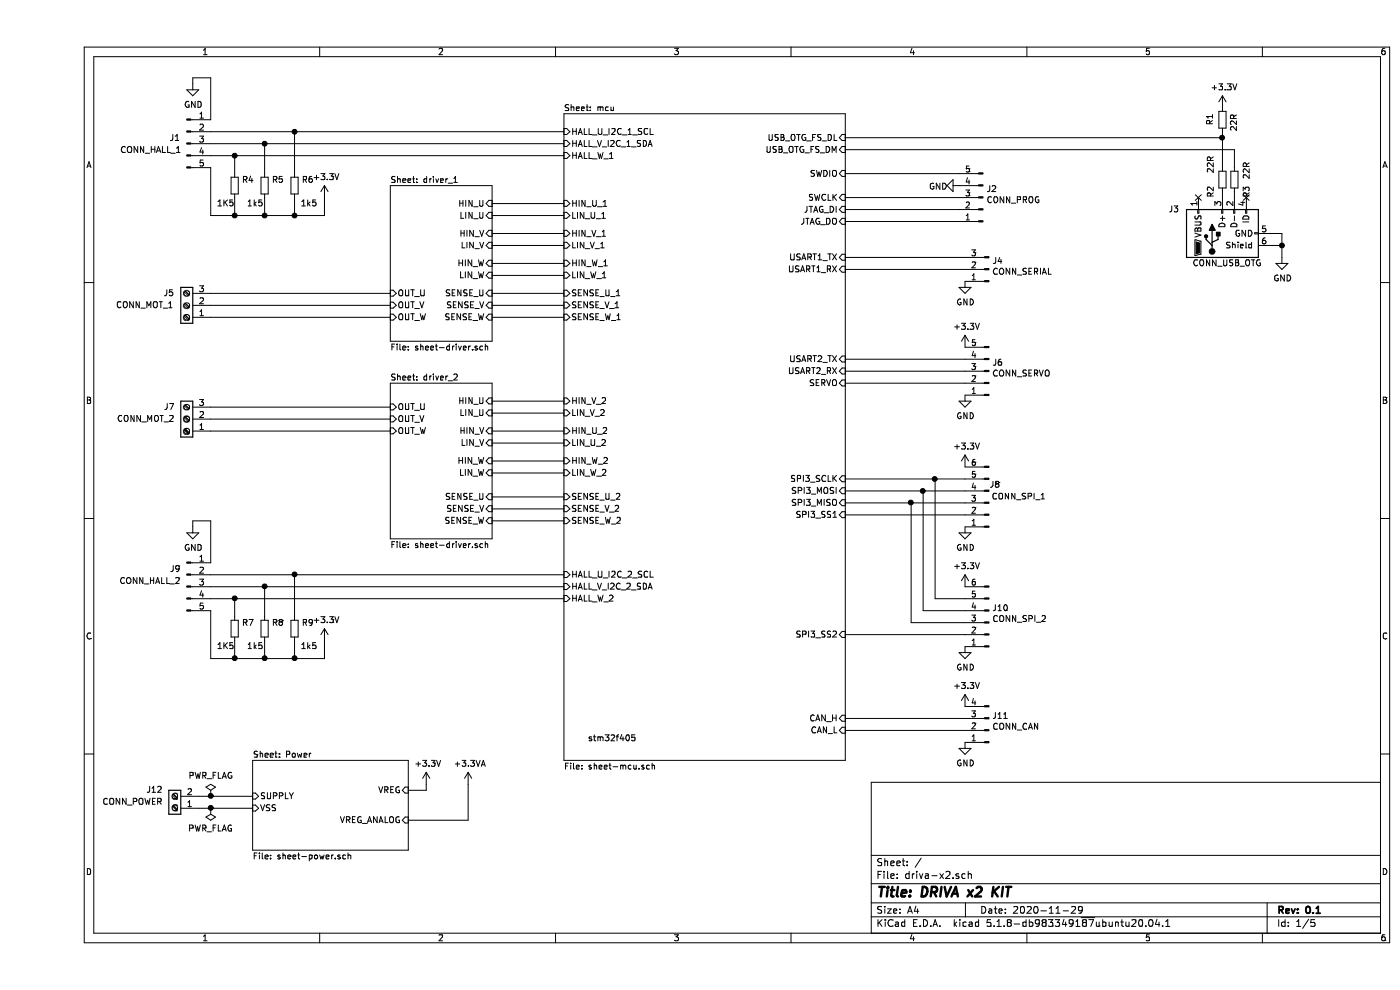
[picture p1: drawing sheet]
EESchema Schematic File Version 4
EELAYER 30 0
EELAYER END
$Descr A4 11693 8268
encoding utf-8
Sheet 1 5
Title "DRIVA x2 KIT"
Date "2020-11-29"
Rev "0.1"
Comp ""
Comment1 ""
Comment2 ""
Comment3 ""
Comment4 ""
$EndDescr
$Comp
L Connector:Screw_Terminal_01x03 J5
U 1 1
P 1250 2550
F 0 "J5" H 1400 2450 50  0000 C CNN
F 1 "CONN_MOT_1" H 1600 2550 50  0000 C CNN
F 2 "" H 1250 2550 50  0001 C CNN
F 3 "~" H 1250 2550 50  0001 C CNN
	1    1250 2550
	-1   0    0    1   
$EndComp
$Comp
L Connector:Screw_Terminal_01x03 J7
U 1 1
P 1250 3500
F 0 "J7" H 1350 3400 50  0000 L CNN
F 1 "CONN_MOT_2" H 1350 3500 50  0000 L CNN
F 2 "" H 1250 3500 50  0001 C CNN
F 3 "~" H 1250 3500 50  0001 C CNN
	1    1250 3500
	-1   0    0    1   
$EndComp
$Comp
L Connector:Conn_01x06_Male J10
U 1 1
P 7950 5200
F 0 "J10" H 7922 5082 50  0000 R CNN
F 1 "CONN_SPI_2" H 7922 5173 50  0000 R CNN
F 2 "" H 7950 5200 50  0001 C CNN
F 3 "~" H 7950 5200 50  0001 C CNN
	1    7950 5200
	-1   0    0    1   
$EndComp
$Comp
L Connector:Conn_01x06_Male J8
U 1 1
P 7950 4200
F 0 "J8" H 7900 4050 50  0000 C CNN
F 1 "CONN_SPI_1" H 7700 4150 50  0000 C CNN
F 2 "" H 7950 4200 50  0001 C CNN
F 3 "~" H 7950 4200 50  0001 C CNN
	1    7950 4200
	-1   0    0    1   
$EndComp
$Comp
L Connector:Conn_01x05_Male J1
U 1 1
P 1250 1200
F 0 "J1" H 1150 1250 50  0000 C CNN
F 1 "CONN_HALL_1" H 950 1150 50  0000 C CNN
F 2 "" H 1250 1200 50  0001 C CNN
F 3 "~" H 1250 1200 50  0001 C CNN
	1    1250 1200
	1    0    0    -1  
$EndComp
$Comp
L Connector:Conn_01x05_Male J9
U 1 1
P 1250 4900
F 0 "J9" H 1200 5050 50  0000 R CNN
F 1 "CONN_HALL_2" H 1200 4950 50  0000 R CNN
F 2 "" H 1250 4900 50  0001 C CNN
F 3 "~" H 1250 4900 50  0001 C CNN
	1    1250 4900
	1    0    0    -1  
$EndComp
$Comp
L power:GND #PWR01
U 1 1
P 1300 700
F 0 "#PWR01" H 1300 450 50  0001 C CNN
F 1 "GND" H 1305 527 50  0000 C CNN
F 2 "" H 1300 700 50  0001 C CNN
F 3 "" H 1300 700 50  0001 C CNN
	1    1300 700 
	1    0    0    -1  
$EndComp
$Comp
L power:GND #PWR011
U 1 1
P 7750 4400
F 0 "#PWR011" H 7750 4150 50  0001 C CNN
F 1 "GND" H 7755 4227 50  0000 C CNN
F 2 "" H 7750 4400 50  0001 C CNN
F 3 "" H 7750 4400 50  0001 C CNN
	1    7750 4400
	1    0    0    -1  
$EndComp
$Comp
L power:+3.3V #PWR09
U 1 1
P 7750 3900
F 0 "#PWR09" H 7750 3750 50  0001 C CNN
F 1 "+3.3V" H 7765 4073 50  0000 C CNN
F 2 "" H 7750 3900 50  0001 C CNN
F 3 "" H 7750 3900 50  0001 C CNN
	1    7750 3900
	1    0    0    -1  
$EndComp
$Comp
L power:GND #PWR010
U 1 1
P 1300 4400
F 0 "#PWR010" H 1300 4150 50  0001 C CNN
F 1 "GND" H 1305 4227 50  0000 C CNN
F 2 "" H 1300 4400 50  0001 C CNN
F 3 "" H 1300 4400 50  0001 C CNN
	1    1300 4400
	1    0    0    -1  
$EndComp
$Comp
L power:GND #PWR06
U 1 1
P 7750 2350
F 0 "#PWR06" H 7750 2100 50  0001 C CNN
F 1 "GND" H 7755 2177 50  0000 C CNN
F 2 "" H 7750 2350 50  0001 C CNN
F 3 "" H 7750 2350 50  0001 C CNN
	1    7750 2350
	1    0    0    -1  
$EndComp
$Comp
L power:GND #PWR03
U 1 1
P 7700 1550
F 0 "#PWR03" H 7700 1300 50  0001 C CNN
F 1 "GND" V 7705 1377 50  0000 C CNN
F 2 "" H 7700 1550 50  0001 C CNN
F 3 "" H 7700 1550 50  0001 C CNN
	1    7700 1550
	0    1    1    0   
$EndComp
$Comp
L power:GND #PWR014
U 1 1
P 7750 5400
F 0 "#PWR014" H 7750 5150 50  0001 C CNN
F 1 "GND" H 7755 5227 50  0000 C CNN
F 2 "" H 7750 5400 50  0001 C CNN
F 3 "" H 7750 5400 50  0001 C CNN
	1    7750 5400
	1    0    0    -1  
$EndComp
$Comp
L power:+3.3V #PWR012
U 1 1
P 7750 4900
F 0 "#PWR012" H 7750 4750 50  0001 C CNN
F 1 "+3.3V" H 7765 5073 50  0000 C CNN
F 2 "" H 7750 4900 50  0001 C CNN
F 3 "" H 7750 4900 50  0001 C CNN
	1    7750 4900
	1    0    0    -1  
$EndComp
$Comp
L power:+3.3V #PWR013
U 1 1
P 2400 5350
F 0 "#PWR013" H 2400 5200 50  0001 C CNN
F 1 "+3.3V" H 2415 5523 50  0000 C CNN
F 2 "" H 2400 5350 50  0001 C CNN
F 3 "" H 2400 5350 50  0001 C CNN
	1    2400 5350
	1    0    0    -1  
$EndComp
$Comp
L Device:R_Small R9
U 1 1
P 2150 5250
F 0 "R9" H 2091 5204 50  0000 R CNN
F 1 "1k5" H 2100 5400 50  0000 R CNN
F 2 "Resistor_SMD:R_0402_1005Metric" H 2150 5250 50  0001 C CNN
F 3 "~" H 2150 5250 50  0001 C CNN
	1    2150 5250
	-1   0    0    1   
$EndComp
$Comp
L Device:R_Small R8
U 1 1
P 1900 5250
F 0 "R8" H 1841 5204 50  0000 R CNN
F 1 "1k5" H 2050 5400 50  0000 R CNN
F 2 "Resistor_SMD:R_0402_1005Metric" H 1900 5250 50  0001 C CNN
F 3 "~" H 1900 5250 50  0001 C CNN
	1    1900 5250
	-1   0    0    1   
$EndComp
$Comp
L Device:R_Small R7
U 1 1
P 1650 5250
F 0 "R7" H 1591 5204 50  0000 R CNN
F 1 "1K5" H 1800 5400 50  0000 R CNN
F 2 "Resistor_SMD:R_0402_1005Metric" H 1650 5250 50  0001 C CNN
F 3 "~" H 1650 5250 50  0001 C CNN
	1    1650 5250
	-1   0    0    1   
$EndComp
$Sheet
S 2950 3200 850  1300
U 5FC11FE9
F0 "driver_2" 50
F1 "sheet-driver.sch" 50
F2 "LIN_U" I R 3800 3450 50 
F3 "HIN_U" I R 3800 3350 50 
F4 "OUT_U" I L 2950 3400 50 
F5 "SENSE_U" I R 3800 4150 50 
F6 "LIN_W" I R 3800 3950 50 
F7 "HIN_W" I R 3800 3850 50 
F8 "OUT_W" I L 2950 3600 50 
F9 "SENSE_W" I R 3800 4350 50 
F10 "SENSE_V" I R 3800 4250 50 
F11 "OUT_V" I L 2950 3500 50 
F12 "HIN_V" I R 3800 3600 50 
F13 "LIN_V" I R 3800 3700 50 
$EndSheet
$Sheet
S 2950 1550 850  1300
U 5FC111AC
F0 "driver_1" 50
F1 "sheet-driver.sch" 50
F2 "LIN_U" I R 3800 1800 50 
F3 "HIN_U" I R 3800 1700 50 
F4 "OUT_U" I L 2950 2450 50 
F5 "SENSE_U" I R 3800 2450 50 
F6 "LIN_W" I R 3800 2300 50 
F7 "HIN_W" I R 3800 2200 50 
F8 "OUT_W" I L 2950 2650 50 
F9 "SENSE_W" I R 3800 2650 50 
F10 "SENSE_V" I R 3800 2550 50 
F11 "OUT_V" I L 2950 2550 50 
F12 "HIN_V" I R 3800 1950 50 
F13 "LIN_V" I R 3800 2050 50 
$EndSheet
$Comp
L Connector:Conn_01x03_Male J4
U 1 1
P 7950 2250
F 0 "J4" H 7922 2182 50  0000 R CNN
F 1 "CONN_SERIAL" H 7922 2273 50  0000 R CNN
F 2 "" H 7950 2250 50  0001 C CNN
F 3 "~" H 7950 2250 50  0001 C CNN
	1    7950 2250
	-1   0    0    1   
$EndComp
$Comp
L Connector:Conn_01x05_Male J2
U 1 1
P 7900 1650
F 0 "J2" H 7872 1582 50  0000 R CNN
F 1 "CONN_PROG" H 7872 1673 50  0000 R CNN
F 2 "" H 7900 1650 50  0001 C CNN
F 3 "~" H 7900 1650 50  0001 C CNN
	1    7900 1650
	-1   0    0    1   
$EndComp
$Comp
L power:GND #PWR08
U 1 1
P 7750 3300
F 0 "#PWR08" H 7750 3050 50  0001 C CNN
F 1 "GND" H 7755 3127 50  0000 C CNN
F 2 "" H 7750 3300 50  0001 C CNN
F 3 "" H 7750 3300 50  0001 C CNN
	1    7750 3300
	1    0    0    -1  
$EndComp
$Comp
L Connector:Conn_01x05_Male J6
U 1 1
P 7950 3100
F 0 "J6" H 7922 3032 50  0000 R CNN
F 1 "CONN_SERVO" H 7922 3123 50  0000 R CNN
F 2 "" H 7950 3100 50  0001 C CNN
F 3 "~" H 7950 3100 50  0001 C CNN
	1    7950 3100
	-1   0    0    1   
$EndComp
$Comp
L power:+3.3V #PWR07
U 1 1
P 7750 2900
F 0 "#PWR07" H 7750 2750 50  0001 C CNN
F 1 "+3.3V" H 7765 3073 50  0000 C CNN
F 2 "" H 7750 2900 50  0001 C CNN
F 3 "" H 7750 2900 50  0001 C CNN
	1    7750 2900
	1    0    0    -1  
$EndComp
$Sheet
S 1800 6350 1300 750 
U 6020FDCC
F0 "Power" 50
F1 "sheet-power.sch" 50
F2 "VSS" I L 1800 6750 50 
F3 "SUPPLY" I L 1800 6650 50 
F4 "VREG" I R 3100 6600 50 
F5 "VREG_ANALOG" I R 3100 6850 50 
$EndSheet
$Sheet
S 4400 950  2350 5400
U 6027096C
F0 "mcu" 50
F1 "sheet-mcu.sch" 50
F2 "SENSE_U_1" I L 4400 2450 50 
F3 "SENSE_V_1" I L 4400 2550 50 
F4 "USART2_TX" I R 6750 3000 50 
F5 "USART2_RX" I R 6750 3100 50 
F6 "SENSE_W_1" I L 4400 2650 50 
F7 "LIN_U_2" I L 4400 3700 50 
F8 "LIN_U_1" I L 4400 1800 50 
F9 "HIN_U_1" I L 4400 1700 50 
F10 "HIN_V_1" I L 4400 1950 50 
F11 "LIN_W_1" I L 4400 2300 50 
F12 "LIN_V_1" I L 4400 2050 50 
F13 "USART1_TX" I R 6750 2150 50 
F14 "USART1_RX" I R 6750 2250 50 
F15 "CAN_H" I R 6750 6000 50 
F16 "CAN_L" I R 6750 6100 50 
F17 "LIN_V_2" I L 4400 3450 50 
F18 "LIN_W_2" I L 4400 3950 50 
F19 "SENSE_U_2" I L 4400 4150 50 
F20 "SENSE_V_2" I L 4400 4250 50 
F21 "SENSE_W_2" I L 4400 4350 50 
F22 "HIN_U_2" I L 4400 3600 50 
F23 "HIN_V_2" I L 4400 3350 50 
F24 "HIN_W_2" I L 4400 3850 50 
F25 "HALL_W_2" I L 4400 5000 50 
F26 "SPI3_SCLK" I R 6750 4000 50 
F27 "SPI3_MISO" I R 6750 4200 50 
F28 "SPI3_MOSI" I R 6750 4100 50 
F29 "SPI3_SS1" I R 6750 4300 50 
F30 "SPI3_SS2" I R 6750 5300 50 
F31 "SERVO" I R 6750 3200 50 
F32 "HALL_W_1" I L 4400 1300 50 
F33 "USB_OTG_FS_DM" I R 6750 1250 50 
F34 "USB_OTG_FS_DL" I R 6750 1150 50 
F35 "SWDIO" I R 6750 1450 50 
F36 "SWCLK" I R 6750 1650 50 
F37 "JTAG_DI" I R 6750 1750 50 
F38 "JTAG_DO" I R 6750 1850 50 
F39 "HALL_V_I2C_2_SDA" I L 4400 4900 50 
F40 "HALL_U_I2C_2_SCL" I L 4400 4800 50 
F41 "HALL_V_I2C_1_SDA" I L 4400 1200 50 
F42 "HALL_U_I2C_1_SCL" I L 4400 1100 50 
F43 "HIN_W_1" I L 4400 2200 50 
$EndSheet
$Comp
L Connector:Conn_01x04_Male J11
U 1 1
P 7950 6100
AR Path="/6054F086" Ref="J11"  Part="1" 
AR Path="/6027096C/6054F086" Ref="J?"  Part="1" 
F 0 "J11" H 7922 5982 50  0000 R CNN
F 1 "CONN_CAN" H 7922 6073 50  0000 R CNN
F 2 "" H 7950 6100 50  0001 C CNN
F 3 "~" H 7950 6100 50  0001 C CNN
	1    7950 6100
	-1   0    0    1   
$EndComp
$Comp
L power:+3.3V #PWR015
U 1 1
P 7750 5900
AR Path="/6054F08C" Ref="#PWR015"  Part="1" 
AR Path="/6027096C/6054F08C" Ref="#PWR?"  Part="1" 
F 0 "#PWR015" H 7750 5750 50  0001 C CNN
F 1 "+3.3V" H 7765 6073 50  0000 C CNN
F 2 "" H 7750 5900 50  0001 C CNN
F 3 "" H 7750 5900 50  0001 C CNN
	1    7750 5900
	1    0    0    -1  
$EndComp
$Comp
L power:GND #PWR016
U 1 1
P 7750 6200
AR Path="/6054F092" Ref="#PWR016"  Part="1" 
AR Path="/6027096C/6054F092" Ref="#PWR?"  Part="1" 
F 0 "#PWR016" H 7750 5950 50  0001 C CNN
F 1 "GND" H 7755 6027 50  0000 C CNN
F 2 "" H 7750 6200 50  0001 C CNN
F 3 "" H 7750 6200 50  0001 C CNN
	1    7750 6200
	1    0    0    -1  
$EndComp
Wire Wire Line
	1650 5150 1650 5000
Connection ~ 1650 5000
Wire Wire Line
	1650 5000 4400 5000
Wire Wire Line
	1900 5150 1900 4900
Connection ~ 1900 4900
Wire Wire Line
	1900 4900 4400 4900
Wire Wire Line
	2150 5150 2150 4800
Connection ~ 2150 4800
Wire Wire Line
	2150 4800 4400 4800
Wire Wire Line
	1650 5350 1650 5500
Wire Wire Line
	1650 5500 1900 5500
Wire Wire Line
	1900 5500 1900 5350
Wire Wire Line
	1900 5500 2150 5500
Wire Wire Line
	2150 5500 2150 5350
Connection ~ 1900 5500
Wire Wire Line
	2150 5500 2400 5500
Wire Wire Line
	2400 5500 2400 5350
Connection ~ 2150 5500
Connection ~ 1650 5500
Wire Wire Line
	1450 5100 1450 5500
Wire Wire Line
	1450 5500 1650 5500
Wire Wire Line
	1450 5000 1650 5000
Wire Wire Line
	1450 4900 1900 4900
Wire Wire Line
	1450 4800 2150 4800
Wire Wire Line
	1450 4700 1450 4350
Wire Wire Line
	1450 4350 1300 4350
Wire Wire Line
	1300 4350 1300 4400
$Comp
L power:+3.3V #PWR04
U 1 1
P 2400 1650
F 0 "#PWR04" H 2400 1500 50  0001 C CNN
F 1 "+3.3V" H 2415 1823 50  0000 C CNN
F 2 "" H 2400 1650 50  0001 C CNN
F 3 "" H 2400 1650 50  0001 C CNN
	1    2400 1650
	1    0    0    -1  
$EndComp
$Comp
L Device:R_Small R6
U 1 1
P 2150 1550
F 0 "R6" H 2091 1504 50  0000 R CNN
F 1 "1k5" H 2100 1700 50  0000 R CNN
F 2 "Resistor_SMD:R_0402_1005Metric" H 2150 1550 50  0001 C CNN
F 3 "~" H 2150 1550 50  0001 C CNN
	1    2150 1550
	-1   0    0    1   
$EndComp
$Comp
L Device:R_Small R5
U 1 1
P 1900 1550
F 0 "R5" H 1841 1504 50  0000 R CNN
F 1 "1k5" H 2050 1700 50  0000 R CNN
F 2 "Resistor_SMD:R_0402_1005Metric" H 1900 1550 50  0001 C CNN
F 3 "~" H 1900 1550 50  0001 C CNN
	1    1900 1550
	-1   0    0    1   
$EndComp
$Comp
L Device:R_Small R4
U 1 1
P 1650 1550
F 0 "R4" H 1591 1504 50  0000 R CNN
F 1 "1K5" H 1800 1700 50  0000 R CNN
F 2 "Resistor_SMD:R_0402_1005Metric" H 1650 1550 50  0001 C CNN
F 3 "~" H 1650 1550 50  0001 C CNN
	1    1650 1550
	-1   0    0    1   
$EndComp
Wire Wire Line
	1650 1450 1650 1300
Wire Wire Line
	1900 1450 1900 1200
Wire Wire Line
	2150 1450 2150 1100
Wire Wire Line
	1650 1650 1650 1800
Wire Wire Line
	1650 1800 1900 1800
Wire Wire Line
	1900 1800 1900 1650
Wire Wire Line
	1900 1800 2150 1800
Wire Wire Line
	2150 1800 2150 1650
Connection ~ 1900 1800
Wire Wire Line
	2150 1800 2400 1800
Wire Wire Line
	2400 1800 2400 1650
Connection ~ 2150 1800
Connection ~ 1650 1800
Wire Wire Line
	1450 1800 1650 1800
Wire Wire Line
	1450 1400 1450 1800
Wire Wire Line
	1450 1300 1650 1300
Connection ~ 1650 1300
Wire Wire Line
	1650 1300 4400 1300
Wire Wire Line
	1450 1200 1900 1200
Connection ~ 1900 1200
Wire Wire Line
	1900 1200 4400 1200
Wire Wire Line
	1450 1100 2150 1100
Connection ~ 2150 1100
Wire Wire Line
	2150 1100 4400 1100
Wire Wire Line
	1450 2450 2950 2450
Wire Wire Line
	1450 2550 2950 2550
Wire Wire Line
	1450 2650 2950 2650
Wire Wire Line
	1450 3400 2950 3400
Wire Wire Line
	1450 3500 2950 3500
Wire Wire Line
	1450 3600 2950 3600
Wire Wire Line
	3800 1700 4400 1700
Wire Wire Line
	4400 1800 3800 1800
Wire Wire Line
	3800 1950 4400 1950
Wire Wire Line
	4400 2050 3800 2050
Wire Wire Line
	3800 2200 4400 2200
Wire Wire Line
	3800 2300 4400 2300
Wire Wire Line
	4400 2450 3800 2450
Wire Wire Line
	3800 2550 4400 2550
Wire Wire Line
	4400 2650 3800 2650
Wire Wire Line
	3800 3350 4400 3350
Wire Wire Line
	3800 3450 4400 3450
Wire Wire Line
	3800 3600 4400 3600
Wire Wire Line
	3800 3700 4400 3700
Wire Wire Line
	3800 3850 4400 3850
Wire Wire Line
	4400 3950 3800 3950
Wire Wire Line
	3800 4150 4400 4150
Wire Wire Line
	4400 4250 3800 4250
Wire Wire Line
	3800 4350 4400 4350
$Comp
L Connector:Screw_Terminal_01x02 J12
U 1 1
P 1150 6750
F 0 "J12" H 1250 6600 50  0000 L CNN
F 1 "CONN_POWER" H 1250 6700 50  0000 L CNN
F 2 "" H 1150 6750 50  0001 C CNN
F 3 "~" H 1150 6750 50  0001 C CNN
	1    1150 6750
	-1   0    0    1   
$EndComp
Wire Wire Line
	7700 1450 6750 1450
Wire Wire Line
	7700 1650 6750 1650
Wire Wire Line
	7700 1750 6750 1750
Wire Wire Line
	7750 2150 6750 2150
Wire Wire Line
	7750 2250 6750 2250
Wire Wire Line
	6750 6000 7750 6000
Wire Wire Line
	6750 6100 7750 6100
NoConn ~ 10100 1650
Connection ~ 10400 2050
Wire Wire Line
	10400 1950 10400 2050
Wire Wire Line
	10300 1950 10400 1950
Wire Wire Line
	10400 2050 10400 2150
Wire Wire Line
	10300 2050 10400 2050
$Comp
L power:GND #PWR05
U 1 1
P 10400 2150
F 0 "#PWR05" H 10400 1900 50  0001 C CNN
F 1 "GND" H 10405 1977 50  0000 C CNN
F 2 "" H 10400 2150 50  0001 C CNN
F 3 "" H 10400 2150 50  0001 C CNN
	1    10400 2150
	1    0    0    -1  
$EndComp
Wire Wire Line
	10000 1400 10000 1250
Wire Wire Line
	10000 1600 10000 1650
Wire Wire Line
	9900 1600 9900 1650
$Comp
L Device:R_Small R2
U 1 1
P 9900 1500
F 0 "R2" V 9800 1450 50  0000 R CNN
F 1 "22R" V 9800 1700 50  0000 R CNN
F 2 "Resistor_SMD:R_0402_1005Metric" H 9900 1500 50  0001 C CNN
F 3 "~" H 9900 1500 50  0001 C CNN
	1    9900 1500
	1    0    0    -1  
$EndComp
$Comp
L Device:R_Small R3
U 1 1
P 10000 1500
F 0 "R3" V 10100 1450 50  0000 R CNN
F 1 "22R" V 10100 1650 50  0000 R CNN
F 2 "Resistor_SMD:R_0402_1005Metric" H 10000 1500 50  0001 C CNN
F 3 "~" H 10000 1500 50  0001 C CNN
	1    10000 1500
	1    0    0    -1  
$EndComp
$Comp
L Connector:USB_OTG J3
U 1 1
P 9900 1950
F 0 "J3" V 10100 2400 50  0000 R CNN
F 1 "CONN_USB_OTG" V 9650 2200 50  0000 R CNN
F 2 "" H 10050 1900 50  0001 C CNN
F 3 " ~" H 10050 1900 50  0001 C CNN
	1    9900 1950
	0    -1   -1   0   
$EndComp
$Comp
L Device:R_Small R1
U 1 1
P 9900 1000
F 0 "R1" V 10000 1050 50  0000 R CNN
F 1 "22R" V 9800 1100 50  0000 R CNN
F 2 "Resistor_SMD:R_0402_1005Metric" H 9900 1000 50  0001 C CNN
F 3 "~" H 9900 1000 50  0001 C CNN
	1    9900 1000
	-1   0    0    1   
$EndComp
Wire Wire Line
	9900 1150 6750 1150
Wire Wire Line
	9900 1150 9900 1400
Wire Wire Line
	10000 1250 6750 1250
Wire Wire Line
	9900 1100 9900 1150
Connection ~ 9900 1150
$Comp
L power:+3.3V #PWR02
U 1 1
P 9900 900
F 0 "#PWR02" H 9900 750 50  0001 C CNN
F 1 "+3.3V" H 9915 1073 50  0000 C CNN
F 2 "" H 9900 900 50  0001 C CNN
F 3 "" H 9900 900 50  0001 C CNN
	1    9900 900 
	1    0    0    -1  
$EndComp
Wire Wire Line
	6750 3000 7750 3000
Wire Wire Line
	6750 3100 7750 3100
Wire Wire Line
	6750 3200 7750 3200
Wire Wire Line
	6750 4000 7500 4000
Wire Wire Line
	6750 4100 7400 4100
Wire Wire Line
	6750 4200 7300 4200
Wire Wire Line
	6750 4300 7750 4300
Wire Wire Line
	7750 5300 6750 5300
Wire Wire Line
	7300 4200 7300 5200
Wire Wire Line
	7300 5200 7750 5200
Connection ~ 7300 4200
Wire Wire Line
	7300 4200 7750 4200
Wire Wire Line
	7400 4100 7400 5100
Wire Wire Line
	7400 5100 7750 5100
Connection ~ 7400 4100
Wire Wire Line
	7400 4100 7750 4100
Wire Wire Line
	7500 4000 7500 5000
Wire Wire Line
	7500 5000 7750 5000
Connection ~ 7500 4000
Wire Wire Line
	7500 4000 7750 4000
NoConn ~ 9700 1650
Text Notes 4600 6200 0    50   ~ 0
stm32f405
Wire Wire Line
	1300 700  1300 650 
Wire Wire Line
	1300 650  1450 650 
Wire Wire Line
	1450 650  1450 1000
$Comp
L power:+3.3V #PWR017
U 1 1
P 3250 6550
F 0 "#PWR017" H 3250 6400 50  0001 C CNN
F 1 "+3.3V" H 3265 6723 50  0000 C CNN
F 2 "" H 3250 6550 50  0001 C CNN
F 3 "" H 3250 6550 50  0001 C CNN
	1    3250 6550
	1    0    0    -1  
$EndComp
Wire Wire Line
	3250 6550 3250 6600
$Comp
L power:+3.3VA #PWR018
U 1 1
P 3600 6550
F 0 "#PWR018" H 3600 6400 50  0001 C CNN
F 1 "+3.3VA" H 3615 6723 50  0000 C CNN
F 2 "" H 3600 6550 50  0001 C CNN
F 3 "" H 3600 6550 50  0001 C CNN
	1    3600 6550
	1    0    0    -1  
$EndComp
Wire Wire Line
	3600 6550 3600 6850
$Comp
L power:PWR_FLAG #FLG0101
U 1 1
P 1450 6650
F 0 "#FLG0101" H 1450 6725 50  0001 C CNN
F 1 "PWR_FLAG" H 1450 6823 50  0000 C CNN
F 2 "" H 1450 6650 50  0001 C CNN
F 3 "~" H 1450 6650 50  0001 C CNN
	1    1450 6650
	1    0    0    -1  
$EndComp
Wire Wire Line
	1450 6650 1800 6650
Wire Wire Line
	1350 6650 1450 6650
Connection ~ 1450 6650
$Comp
L power:PWR_FLAG #FLG0102
U 1 1
P 1450 6750
F 0 "#FLG0102" H 1450 6825 50  0001 C CNN
F 1 "PWR_FLAG" H 1450 6923 50  0000 C CNN
F 2 "" H 1450 6750 50  0001 C CNN
F 3 "~" H 1450 6750 50  0001 C CNN
	1    1450 6750
	-1   0    0    1   
$EndComp
Wire Wire Line
	1350 6750 1450 6750
Connection ~ 1450 6750
Wire Wire Line
	1450 6750 1800 6750
Wire Wire Line
	7700 1850 6750 1850
Wire Wire Line
	3100 6600 3250 6600
Wire Wire Line
	3100 6850 3600 6850
$EndSCHEMATC
